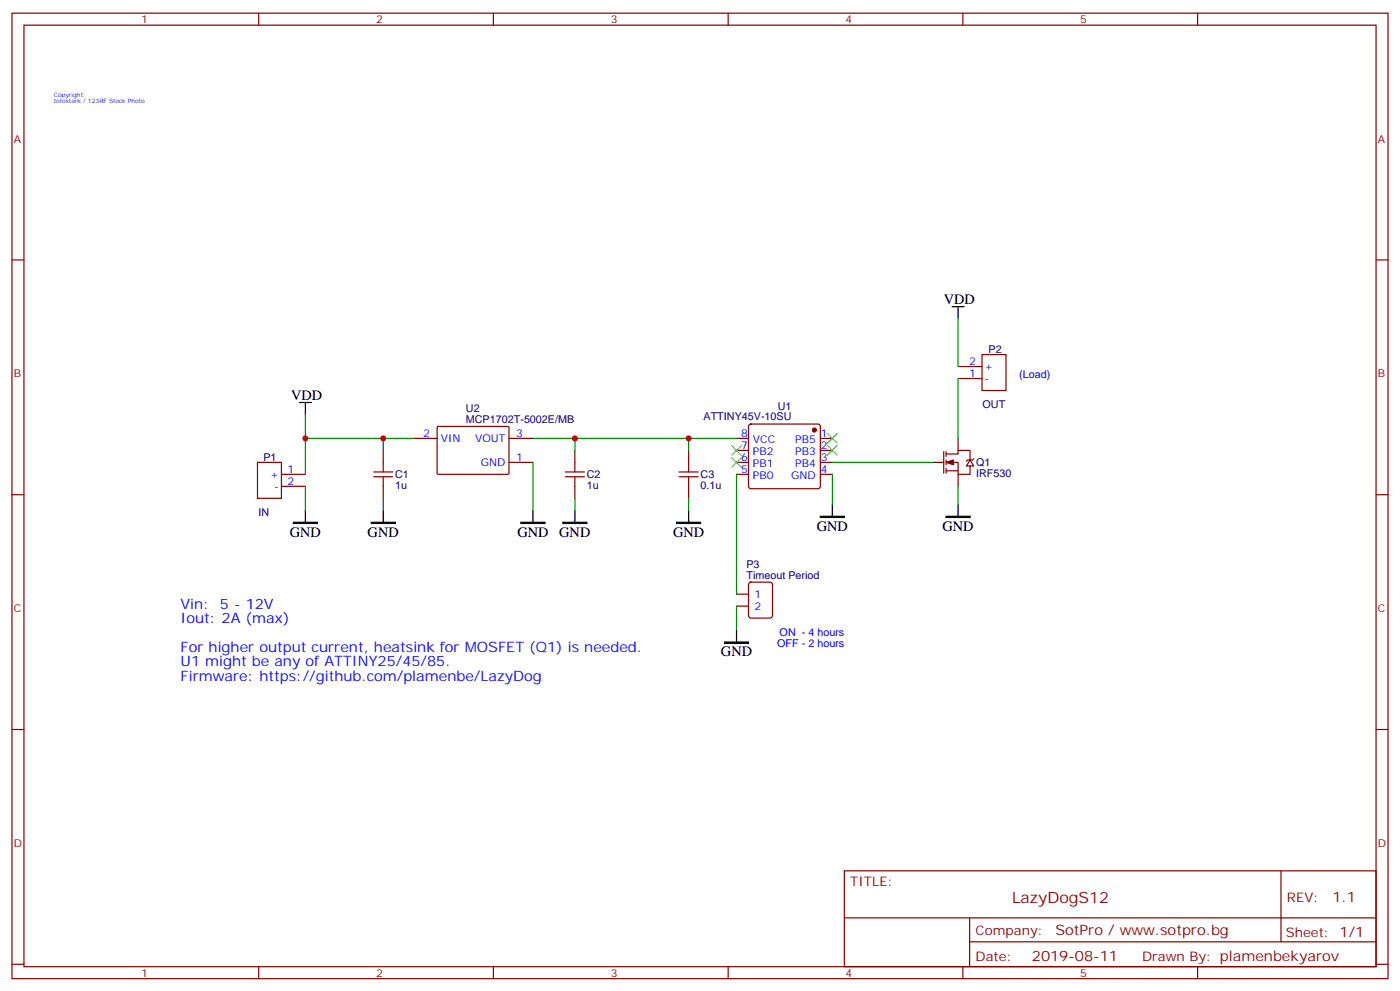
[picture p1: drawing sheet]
<svg xmlns="http://www.w3.org/2000/svg" width="412mm" height="292mm" viewBox="0 0 412 292" stroke-linecap="round" stroke-linejoin="round" font-family="sans-serif">
<g fill="none" stroke="#870000" stroke-width=".35">
<path d="M3.5 3.9h405.4v284.3h-405.4zM7.1 7.4h398.2v277.3h-398.2zM76.2 3.9v3.5M145.3 3.9v3.5M214.5 3.9v3.5M283.6 3.9v3.5M352.8 3.9v3.5M3.5 76.6h3.6M405.3 76.6h3.6M282.2 111.5h7.1M282.2 108h7.1M289.3 104.4h7v10.6h-7z"/>
<path d="M75.8 136.2h7.1v10.6h-7.1zM82.9 139.7h7.1M110.1 139h5.6M112.9 132.6v6.4M121.7 129.1h7.1M128.8 125.8l.3-.2h20.7l.1 .3v13.6l-.3 .2-20.7-.1-.1-.3zM149.9 129.1h7.1M149.9 136.2h7.1M166.5 139h5.7M169.3 132.6v6.4M200 139h5.7M202.8 132.6v6.4"/>
<path d="M217 129.1h3.5M217 132.6h3.5M217 136.2h3.5M217 139.7h3.5M220.7 125.1l.5-.2h19.7l.5 .2 .3 .5v17.6l-.3 .5-.5 .2h-19.7l-.5-.2-.2-.5v-17.6zM241.7 129.1h3.5M241.7 132.6h3.5M241.7 136.2h3.5M241.7 139.7h3.5M275.2 136.2h2.8M278 133v6.3M278.7 133.7h3.5v-1.1h3.6v2.9"/>
<path d="M278.7 136.2h3.5v3.5h3.6v-2.5M278.7 138.6h3.5M278.7 133v1.4M278.7 135.5v1.4M278.7 137.9v1.4M282.2 129.1v3.5M282.2 139.7v3.5M285.8 135.5l1 1.7h-2.1zM286.8 135.1l-.3 .4h-1.5l-.3 .3M3.5 145.7h3.6M82.9 143.2h7.1M110.1 140.4h5.6"/>
<path d="M112.9 140.4v6.4M166.5 140.4h5.7M169.3 140.4v6.4M200 140.4h5.7M202.8 140.4v6.4M405.3 145.7h3.6M217 175h3.5M217 178.5h3.5M220.7 171.7l.5-.3h5.6l.7 .5v9.4l-.4 .7h-5.9l-.7-.4v-9.4zM3.5 214.8h3.6M405.3 214.8h3.6M248.7 256.5h156.6v28.2h-156.6z"/>
<path d="M377.3 256.5v20.9M248.7 270.3h156.5M285.6 277.4h119.6M285.6 270.3v14.1M3.5 284h3.6M76.2 284.7v3.5M145.3 284.7v3.5M214.5 284.7v3.5M283.6 284.7v3.5M352.8 284.7v3.5M405.3 284h3.6"/>
</g>
<g fill="#870000" stroke="#870000" stroke-width=".35">
<path d="M278.7 136.2l2.1-.7v1.4z"/>
<circle cx="239.9" cy="126.6" r=".53"/>
</g>
<path d="M86.4 153.8h7.1v.4h-7.1zM109.4 153.8h7v.4h-7zM153.5 153.8h7v.4h-7zM165.8 153.8h7.1v.4h-7.1zM199.3 153.8h7.1v.4h-7.1zM241.7 152h7v.4h-7zM278.7 152h7.1v.4h-7.1zM213.4 189.1h7.1v.3h-7.1z" fill="#000" stroke="#000" stroke-width=".35"/>
<path d="M280.5 90.3h3.5M282.2 90.3v3.5M88.2 118.5h3.5M90 118.5v3.6M90 150.3v3.5M112.9 150.3v3.5M157 150.3v3.5M169.3 150.3v3.5M202.8 150.3v3.5M245.2 148.5v3.5M282.2 148.5v3.5M217 185.6v3.5" fill="none" stroke="#000" stroke-width=".35"/>
<g fill="none" stroke="#008700" stroke-width=".35">
<path d="M282.2 93.8v14.2M282.2 111.5v17.6M90 122.1v17.6M90 129.1h22.9M121.7 129.1h-8.8v3.5M157 136.2v14.1M157 129.1h60M169.3 129.1v3.5M202.8 129.1v3.5M217 139.7v35.3M245.2 139.7v8.8M245.2 136.2h30"/>
<path d="M90 143.2v7.1M112.9 146.8v3.5M169.3 146.8v3.5M202.8 146.8v3.5M282.2 143.2v5.3M217 178.5v7.1"/>
</g>
<g fill="#c00">
<circle cx="112.9" cy="129.1" r=".88"/>
<circle cx="90" cy="129.1" r=".88"/>
<circle cx="169.3" cy="129.1" r=".88"/>
<circle cx="202.8" cy="129.1" r=".88"/>
</g>
<path d="M215.5 134.8l2.9 2.8M215.5 131.2l2.9 2.9M218.4 134.8l-2.9 2.8M218.4 131.2l-2.9 2.9M243.8 127.7l2.8 2.8M243.8 131.2l2.8 2.9M246.6 127.7l-2.8 2.8M246.6 131.2l-2.8 2.9" fill="none" stroke="#3c3" stroke-width=".35"/>
<text font-size="4.6" fill="#800" x="298.1" y="266">LazyDogS12</text>
<g font-size="4.2">
<text x="278" y="89.6">VDD</text>
<text x="85.7" y="117.8">VDD</text>
<text x="85.4" y="158">GND</text>
<text x="108.3" y="158">GND</text>
<text x="152.4" y="158">GND</text>
<text x="164.7" y="158">GND</text>
<text x="198.3" y="158">GND</text>
<text x="240.6" y="156.3">GND</text>
<text x="277.6" y="156.3">GND</text>
<text x="212.4" y="193.3">GND</text>
</g>
<g font-size="4.2" fill="#00f">
<text x="53.2" y="179.3">Vin:</text>
<text x="64.8" y="179.3">5 - 12V</text>
<text x="53.2" y="183.5">Iout: 2A (max)</text>
<text x="53.2" y="192">For higher output current, heatsink for MOSFET (Q1) is needed.</text>
<text x="53.2" y="196.2">U1 might be any of ATTINY25/45/85.</text>
<text x="53.2" y="200.4">Firmware: https://github.com/plamenbe/LazyDog</text>
</g>
<g font-size="4.2" fill="#800">
<text x="392.5" y="265.7">1.1</text>
<text x="310.9" y="275.3">SotPro / www.sotpro.bg</text>
<text x="304" y="283.1">2019-08-11</text>
</g>
<g font-size="3.9" fill="#800">
<text x="250.5" y="261.1">TITLE:</text>
<text x="379.1" y="265.7">REV:</text>
<text x="287.4" y="275.3">Company:</text>
<text x="378.7" y="275.9">Sheet: 1/1</text>
<text x="287.4" y="282.9">Date:</text>
<text x="336.4" y="283">Drawn By: plamenbekyarov</text>
</g>
<g font-size="3.2" fill="#800">
<text x="41.6" y="6.9">1</text>
<text x="110.8" y="6.9">2</text>
<text x="179.9" y="6.9">3</text>
<text x="249.1" y="6.9">4</text>
<text x="318.2" y="6.9">5</text>
<text x="4.1" y="42">A</text>
<text x="405.9" y="42">A</text>
<text x="4.1" y="111.1">B</text>
<text x="405.9" y="111.1">B</text>
<text x="4.1" y="180.3">C</text>
<text x="405.9" y="180.3">C</text>
<text x="4.1" y="249.4">D</text>
<text x="405.9" y="249.4">D</text>
<text x="41.6" y="287.7">1</text>
<text x="110.8" y="287.7">2</text>
<text x="179.9" y="287.7">3</text>
<text x="249.1" y="287.7">4</text>
<text x="318.2" y="287.7">5</text>
</g>
<g font-size="3.2" fill="#00f">
<text x="285.5" y="107.6">2</text>
<text x="285.5" y="111.1">1</text>
<text x="290" y="112.5">-</text>
<text x="290" y="109">+</text>
<text x="300.2" y="111.3">(Load)</text>
<text x="124.6" y="128.8">2</text>
<text x="129.8" y="130.2">VIN</text>
<text x="139.9" y="130.2">VOUT</text>
<text x="152" y="128.8">3</text>
<text x="218.3" y="128.8">8</text>
<text x="221.8" y="130.5">VCC</text>
<text x="234.2" y="130.5">PB5</text>
<text x="241.8" y="128.8">1</text>
<text x="141.6" y="137.2">GND</text>
<text x="152" y="135.8">1</text>
<text x="218.3" y="135.8">6</text>
<text x="218.3" y="132.3">7</text>
<text x="221.8" y="137.6">PB1</text>
<text x="221.8" y="134.1">PB2</text>
<text x="234.2" y="134.1">PB3</text>
<text x="234.2" y="137.6">PB4</text>
<text x="241.8" y="132.3">2</text>
<text x="241.8" y="135.8">3</text>
<text x="79.6" y="140.8">+</text>
<text x="84.7" y="142.9">2</text>
<text x="84.7" y="139.3">1</text>
<text x="218.3" y="139.3">5</text>
<text x="221.8" y="141.1">PB0</text>
<text x="233.1" y="141.1">GND</text>
<text x="241.8" y="139.3">4</text>
<text x="80.8" y="144.3">-</text>
<text x="222.2" y="176">1</text>
<text x="222.2" y="179.6">2</text>
<text x="228.9" y="190.5">OFF - 2 hours</text>
<text x="229.7" y="187.3">ON - 4 hours</text>
</g>
<g font-size="3.2" fill="#000080">
<text x="291.2" y="103.9">P2</text>
<text x="137.2" y="124.5">MCP1702T-5002E/MB</text>
<text x="137.2" y="121.3">U2</text>
<text x="207.2" y="123.8">ATTINY45V-10SU</text>
<text x="229.1" y="120.7">U1</text>
<text x="289.4" y="120.1">OUT</text>
<text x="77.6" y="135.7">P1</text>
<text x="287.5" y="137.2">Q1</text>
<text x="116.4" y="140.8">C1</text>
<text x="172.9" y="140.8">C2</text>
<text x="206.4" y="140.8">C3</text>
<text x="287.5" y="140.4">IRF530</text>
<text x="116.4" y="144">1u</text>
<text x="172.9" y="144">1u</text>
<text x="206.4" y="144">0.1u</text>
<text x="76.1" y="151.9">IN</text>
<text x="219.9" y="167.2">P3</text>
<text x="219.9" y="170.4">Timeout Period</text>
</g>
<g font-size="1.8" fill="#00f">
<text x="15.9" y="28.6">Copyright:</text>
<text x="15.9" y="30.3">totostark / 123RF Stock Photo</text>
</g>
</svg>
